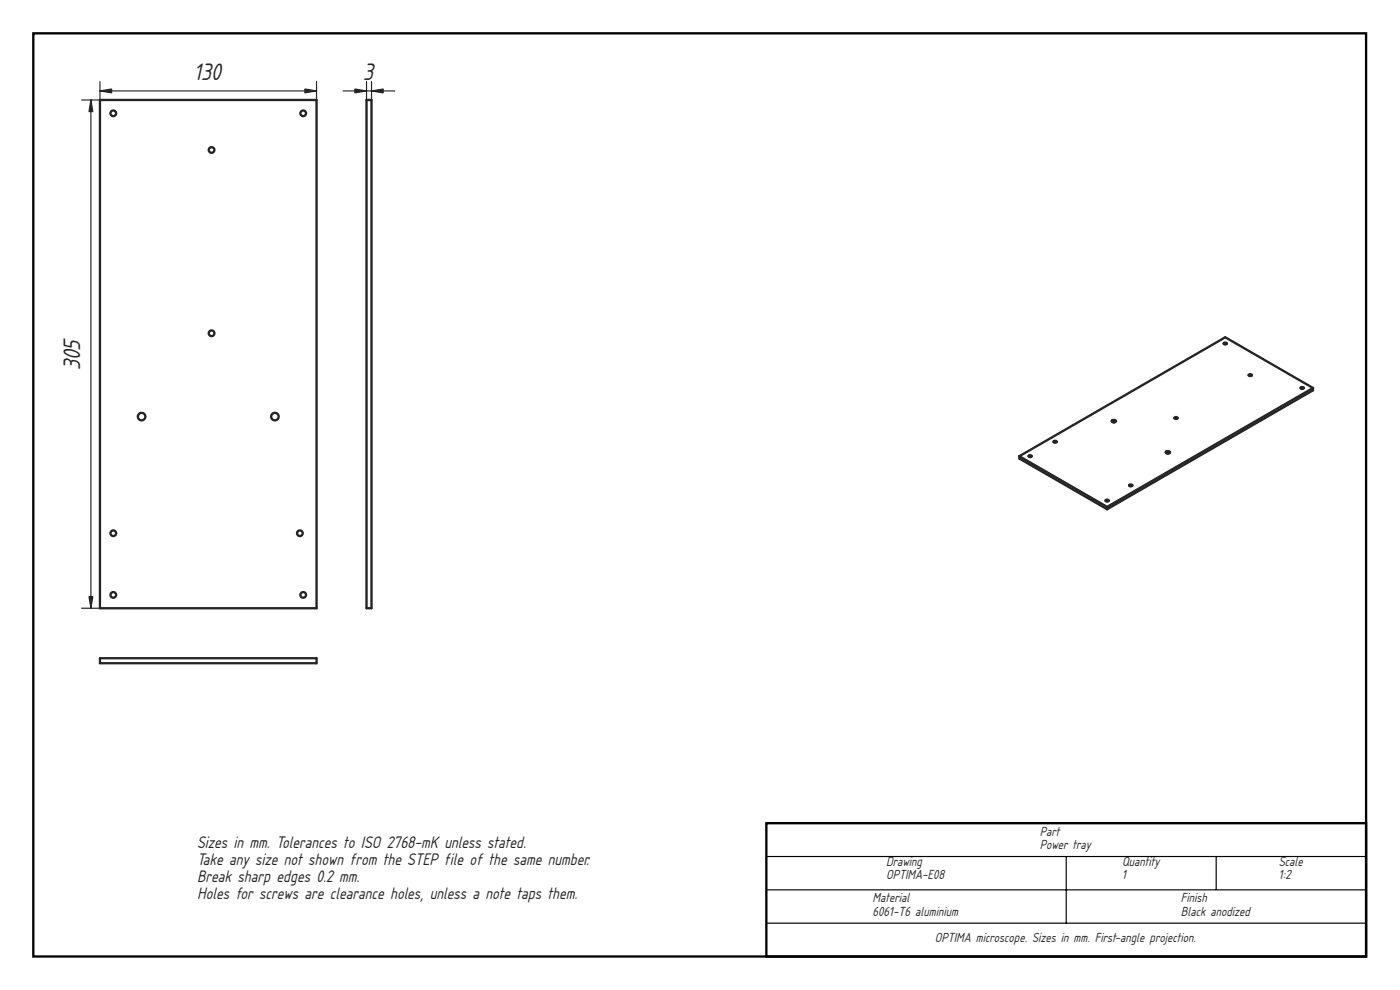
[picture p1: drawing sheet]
<svg xmlns="http://www.w3.org/2000/svg" width="420mm" height="297mm" viewBox="0 0 420 297" stroke-linecap="round" stroke-linejoin="round" font-family="sans-serif">
<path d="M0 0h420v297h-420zM0 0v297h420v-297z" fill="#000"/>
<path d="M10 10h400v277h-400zM230 247h180v40h-180z" fill="none" stroke="#000" stroke-width=".7" stroke-linecap="butt"/>
<path d="M230 257h180M320 257v20M365 257v10M230 267h180M230 277h180" fill="none" stroke="#000" stroke-width=".35"/>
<g fill="#fff">
<path d="M30 30h65v152.5h-65z" fill-rule="evenodd"/>
<circle cx="82.5" cy="125" r="1.13"/>
<circle cx="42.5" cy="125" r="1.13"/>
<circle cx="91" cy="178.5" r=".85"/>
<circle cx="34" cy="34" r=".85"/>
<circle cx="91" cy="34" r=".85"/>
<circle cx="63.5" cy="45" r=".85"/>
<circle cx="90" cy="160" r=".85"/>
<circle cx="63.5" cy="100" r=".85"/>
<circle cx="34" cy="160" r=".85"/>
<circle cx="34" cy="178.5" r=".85"/>
</g>
<g fill="none" stroke="#212529" stroke-width=".7">
<path d="M30 30h65v152.5h-65z"/>
<circle cx="34" cy="34" r=".85"/>
<circle cx="91" cy="34" r=".85"/>
<circle cx="63.5" cy="45" r=".85"/>
<circle cx="63.5" cy="100" r=".85"/>
<circle cx="42.5" cy="125" r="1.13"/>
<circle cx="82.5" cy="125" r="1.13"/>
<circle cx="34" cy="160" r=".85"/>
<circle cx="90" cy="160" r=".85"/>
<circle cx="34" cy="178.5" r=".85"/>
<circle cx="91" cy="178.5" r=".85"/>
</g>
<path d="M24.5 30h5.6M27.3 30v152.5M30 27.3h65M30 24.5v158M95 24.5v158M24.5 182.5h5.6" fill="none" stroke="#212529" stroke-width=".35"/>
<g fill="#212529" stroke="#212529" stroke-width=".35">
<path d="M91.5 26.7l3.5 .6-3.5 .6z"/>
<path d="M30 27.3l3.5-.6v1.2z"/>
<path d="M26.7 179h1.2l-.6 3.5z"/>
<path d="M27.3 30l.6 3.5h-1.2z"/>
</g>
<path d="M30 197.5h65v1.5h-65z" fill-rule="evenodd" fill="#fff"/>
<path d="M30 197.5h65v1.5h-65z" fill="none" stroke="#212529" stroke-width=".7"/>
<path d="M110 30h1.5v152.5h-1.5z" fill-rule="evenodd" fill="#fff"/>
<path d="M110 30h1.5v152.5h-1.5z" fill="none" stroke="#212529" stroke-width=".7"/>
<path d="M103 27.3h15.5M110 24.5v158M111.5 24.5v158" fill="none" stroke="#212529" stroke-width=".35"/>
<g fill="#212529" stroke="#212529" stroke-width=".35">
<path d="M111.5 27.3l3.5-.6v1.2z"/>
<path d="M106.5 26.7l3.5 .6-3.5 .6z"/>
</g>
<g fill="#fff">
<path d="M305.9 136.9l61.8-35.7 26.4 15.2v.7l-61.8 35.7-26.4-15.2z" fill-rule="evenodd"/>
<path d="M305.9 136.9l61.8-35.7 26.4 15.2-61.8 35.7z" fill-rule="evenodd"/>
<path d="M332.3 152.1l61.8-35.7v.7l-61.8 35.7z" fill-rule="evenodd"/>
<path d="M305.9 136.9l26.4 15.2v.7l-26.4-15.2z" fill-rule="evenodd"/>
<path d="M349.9 135.6a.66 .66 0 0 1 .7-.3 .66 .66 0 0 1 .5 .6 .67 .67 0 0 1-.7 .2 .67 .67 0 0 1-.5-.5z" fill-rule="evenodd"/>
<path d="M333.7 126.2a.66 .66 0 0 1 .7-.2 .66 .66 0 0 1 .5 .5 .67 .67 0 0 1-.7 .2 .67 .67 0 0 1-.5-.5z" fill-rule="evenodd"/>
<path d="M349.9 135.6a.66 .66 0 0 1 .7-.3 .66 .66 0 0 1 .5 .6 .67 .67 0 0 1-.7 .2 .67 .67 0 0 1-.5-.5z" fill-rule="evenodd"/>
<path d="M333.7 126.2a.66 .66 0 0 1 .7-.2 .66 .66 0 0 1 .5 .5 .67 .67 0 0 1-.7 .2 .67 .67 0 0 1-.5-.5z" fill-rule="evenodd"/>
<path d="M331.8 150.1a.47 .47 0 0 1 .5-.2 .47 .47 0 0 1 .4 .5l-.7 .1z" fill-rule="evenodd"/>
<path d="M338.9 145.5a.47 .47 0 0 1 .5-.2 .47 .47 0 0 1 .4 .5l-.7 .1z" fill-rule="evenodd"/>
<path d="M390.4 116.3a.47 .47 0 0 1 .5-.2 .47 .47 0 0 1 .3 .5l-.6 .1z" fill-rule="evenodd"/>
<path d="M374.8 112.4h.8a.42 .42 0 0 1-.4 .4 .42 .42 0 0 1-.4-.4z" fill-rule="evenodd"/>
<path d="M352.5 125.3h.8a.42 .42 0 0 1-.4 .4 .42 .42 0 0 1-.4-.4z" fill-rule="evenodd"/>
<path d="M316.2 132.4a.47 .47 0 0 1 .5-.2 .47 .47 0 0 1 .4 .5l-.7 .1z" fill-rule="evenodd"/>
<path d="M308.7 136.8a.47 .47 0 0 1 .5-.2 .47 .47 0 0 1 .4 .4l-.7 .1z" fill-rule="evenodd"/>
<path d="M367.3 103a.47 .47 0 0 1 .5-.2 .47 .47 0 0 1 .3 .4l-.6 .1z" fill-rule="evenodd"/>
<path d="M334.1 126.7h.4z" fill-rule="evenodd"/>
<path d="M350.3 136.1h.4z" fill-rule="evenodd"/>
</g>
<g fill="none" stroke="#212529" stroke-width=".7">
<path d="M367.3 103a.47 .47 0 0 1 .5-.2 .47 .47 0 0 1 .3 .4l-.6 .1zM374.8 112.4h.8a.42 .42 0 0 1-.4 .4 .42 .42 0 0 1-.4-.4zM390.4 116.3a.47 .47 0 0 1 .5-.2 .47 .47 0 0 1 .3 .5l-.6 .1zM394.1 116.4l-26.4-15.2-61.8 35.7M394.1 116.4l-61.8 35.7M394.1 116.4v.7l-61.8 35.7M305.9 136.9v.7l26.4 15.2M305.9 136.9l26.4 15.2M308.7 136.8a.47 .47 0 0 1 .5-.2 .47 .47 0 0 1 .4 .4l-.7 .1zM316.2 132.4a.47 .47 0 0 1 .5-.2 .47 .47 0 0 1 .4 .5l-.7 .1zM333.7 126.2a.63 .63 0 0 1 .7-.3 .63 .63 0 0 1 .4 .6l-.8 .2zM334.1 126.7h.4"/>
<path d="M349.9 135.6a.63 .63 0 0 1 .7-.3 .63 .63 0 0 1 .5 .6l-.9 .1zM350.3 136.1h.4M352.5 125.3h.8a.42 .42 0 0 1-.4 .4 .42 .42 0 0 1-.4-.4zM331.8 150.1a.47 .47 0 0 1 .5-.2 .47 .47 0 0 1 .4 .5l-.7 .1zM332.3 152.1v.7M338.9 145.5a.47 .47 0 0 1 .5-.2 .47 .47 0 0 1 .4 .5l-.7 .1z"/>
</g>
<g font-size="6.7" fill="#212529">
<text x="58.2" y="24.1">130</text>
<text x="108.9" y="24.1">3</text>
<text x="24.1" y="111.1" transform="rotate(-90 24.1 111.1)">305</text>
</g>
<g font-size="4.7" fill="#212529">
<text x="59.1" y="254.3">Sizes in mm. Tolerances to ISO 2768-mK unless stated.</text>
<text x="59.1" y="259.4">Take any size not shown from the STEP file of the same number.</text>
<text x="59.1" y="264.5">Break sharp edges 0.2 mm.</text>
<text x="59.1" y="269.6">Holes for screws are clearance holes, unless a note taps them.</text>
</g>
<g font-size="3.7" fill="#212529">
<text x="312.1" y="250.7">Part</text>
<text x="312.1" y="254.8">Power tray</text>
<text x="266" y="259.7">Drawing</text>
<text x="266" y="263.8">OPTIMA-E08</text>
<text x="336.7" y="259.7">Quantity</text>
<text x="336.7" y="263.8">1</text>
<text x="383.8" y="259.7">Scale</text>
<text x="383.8" y="263.8">1:2</text>
<text x="261.9" y="270.7">Material</text>
<text x="261.9" y="274.8">6061-T6 aluminium</text>
<text x="354.4" y="270.7">Finish</text>
<text x="354.4" y="274.8">Black anodized</text>
<text x="280.6" y="282.7">OPTIMA microscope. Sizes in mm. First-angle projection.</text>
</g>
</svg>
